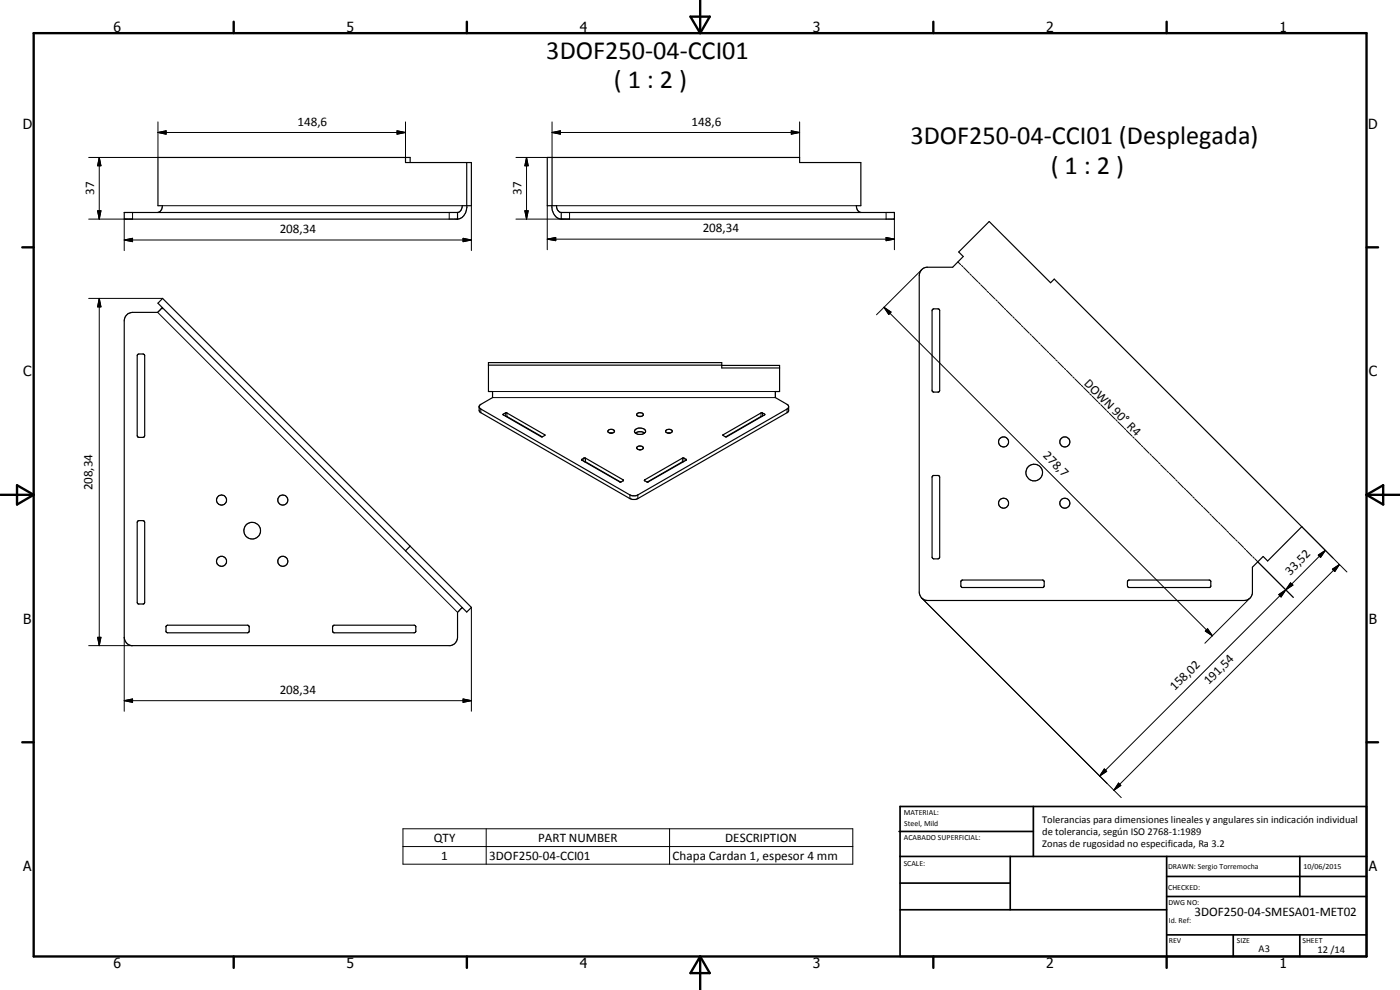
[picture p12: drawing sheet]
<svg xmlns="http://www.w3.org/2000/svg" width="420mm" height="297mm" viewBox="0 0 420 297" stroke-linecap="round" stroke-linejoin="round" font-family="sans-serif">
<g fill="none" stroke="#000" stroke-width=".35">
<path d="M121.7 47.2v1.6h19.8v12.9h-2.8a1.87 1.87 0 0 1-1.4 2.1M123.1 48.8v-1.6h-75.7v14.5h1.3a1.87 1.87 0 0 1-1.4 2.1M140.1 48.8v13.4a3.4 3.4 0 0 1-2.8 3.5M165.7 47.2v14.5M137.3 63.8h-100v1.9h100M137.3 63.8v1.9M165.6 61.7a3.6 3.6 0 0 0 2.8 4M168.4 63.8a1.85 1.85 0 0 1-1.4-2.1h-2.8v-14.5h75.8v1.6h18.3v12.9h-1.3a1.85 1.85 0 0 0 1.4 2.1M168.4 63.8h100v1.9h-100M168.4 63.8v1.9M48.7 92.3l-1.4 1.4h-7.5a2.59 2.59 0 0 0-2.5 2.5v95a2.57 2.57 0 0 0 2.1 2.5h95.8a2.57 2.57 0 0 0 2.1-2.5v-7.5l1.4-1.4M276.5 81l.8-.6 .7-.2h7.9l3.2-3.2-1.4-1.4 9.2-9.1 18.4 18.3 1.1-1.1 74.3 74.3-10.3 10.3-1.3-1.3-3.2 3.2v7.8a2.47 2.47 0 0 1-2.5 2.2h-95a2.52 2.52 0 0 1-2.5-2.5v-95z"/>
<path d="M279.9 92.9l.3-.2h1.3l.5 .5v23.9l-.4 .5h-1.5l-.4-.5zM41.3 106.4l.4-.2h1.2l.5 .5v24l-.5 .5h-1.4l-.3-.5zM146.6 109.6h70M216.6 109.6h17.4v7.9h-1.3v1.8l3.7 2.2 .3 .5-.1 1.4-45.2 26.2a2.51 2.51 0 0 1-2.4 0l-45-26-.2-1.6 .3-.5 3.7-2.2v-1.8h-1.2v-8.7h70v1.6h17.4M143.8 122.1l.5 .6 44.7 25.8 .8 .3 1.6-.3 44.8-25.8 .5-.6M151 124.3l1.1-.4 11.4 6.7-.7 .5-.4-.1zM151.8 124.9l10.9 6.2M174.6 137.9l.6-.4h.5l11.4 6.7-1 .5zM175.4 138.5l10.9 6.2M183.1 129.9h.6M183.1 130l-.4-.2a.55 .55 0 0 1-.2-.7 .55 .55 0 0 1 .7-.3l.7 .1 .5 .5-.2 .4-.6 .2M190.7 129.9l1-.4h.8l1 .4"/>
<path d="M190.7 129.9a2.34 2.34 0 0 0 2.7 .1M190.7 129.9l-.3-.3a1.82 1.82 0 0 1 1.5-1.3 1.82 1.82 0 0 1 1.8 .8v.6l-.3 .3M191.2 124.2a1.17 1.17 0 0 1 1.9 .3 1.16 1.16 0 0 1-2-.2zM191.2 134.2a1.17 1.17 0 0 1 1.9 .3 1.16 1.16 0 0 1-2-.2zM191.8 125h.6M191.8 134.9h.6M201.1 129.9l-.7 .1-.5-.3a.6 .6 0 0 1 0-.7 .6 .6 0 0 1 .7-.2h.5a.59 .59 0 0 1 .6 .7 .59 .59 0 0 1-.8 .5M205.1 138.5l-10.8 6.2M217 130.5l11.4-6.6h.4l.7 .4-11.4 6.7h-.5zM228.7 124.9l-10.9 6.2M41.3 156.4l.4-.2h1.2l.5 .5v24l-.3 .5h-1.6l-.3-.5zM193.4 144.1l11.4-6.6 .4-.1 .7 .5v.2l-11.4 6.6z"/>
<path d="M279.9 142.9l.2-.2h1.5l.4 .5v24l-.5 .5h-1.3l-.5-.5zM123.1 163.9l-1.4 1.4M123.1 163.9l18.4 18.3-1.4 1.4-18.4-18.3M123.1 163.9l-74.3-74.4-1.4 1.5 74.3 74.3M288.6 174.1l24.3-.1 .4 .4 .1 1.4-.4 .5h-24.3l-.3-.5v-1.3zM338.5 174.2l.4-.2h24l.5 .4v1.5l-.4 .4h-24.3l-.3-.5zM50 187.7l24.3-.1 .5 .5v1.3l-.5 .5h-24l-.5-.4zM99.9 187.8l.4-.2h24l.5 .4v1.5l-.5 .4h-24l-.5-.5zM138.7 182.3h.1"/>
<circle cx="301.2" cy="132.6" r="1.51"/>
<circle cx="319.6" cy="132.6" r="1.51"/>
<circle cx="66.5" cy="150" r="1.52"/>
<circle cx="75.7" cy="159.2" r="2.5"/>
<circle cx="84.9" cy="150" r="1.51"/>
<circle cx="301.2" cy="151" r="1.51"/>
<circle cx="310.4" cy="141.8" r="2.49"/>
<circle cx="319.6" cy="151" r="1.5"/>
<circle cx="66.5" cy="168.4" r="1.52"/>
<circle cx="84.9" cy="168.4" r="1.5"/>
</g>
<g fill="none" stroke="#000" stroke-width=".3">
<path d="M47.4 39.8l2.5-.6v1.1zM47.4 36.6v10.6h-20.8M47.4 39.8h74.3M119.2 39.2l2.5 .6-2.5 .5zM121.7 36.6v10.6M165.7 39.8l2.5-.6v1.1zM165.7 36.6v10.6h-10.9M165.7 39.8h74.3M237.5 39.2l2.5 .6-2.5 .5zM240 36.6v10.6M29.8 47.2l.5 2.5h-1zM29.8 47.2v18.5"/>
<path d="M158 47.2l.5 2.5h-1zM158 47.2v18.5M29.3 63.2h1l-.5 2.5zM37.3 72l2.5-.5v1zM37.3 72h104.2M37.3 65.7v9.5M39.8 63.8v1.9h-13.2M48.7 61.7h90M134.8 63.8v1.9M139 71.5l2.5 .5-2.5 .5zM141.5 61.7v13.5M157.5 63.2h1l-.5 2.5z"/>
<path d="M164.2 71.8l2.6-.6v1zM164.2 71.8h104.2M164.2 61.7v13.2M167 61.7h90M170.9 63.8v1.9h-16.1M265.9 71.2l2.5 .6-2.5 .4zM265.9 63.8v1.9M268.4 65.7v9.2M287.5 78.6l.8 .8M288.6 79.6l.4 .5M26.6 89.5h22.2M29.8 89.5l.5 2.6h-1z"/>
<path d="M29.8 89.5v104.2M47.3 93.7l90 90M265.3 92.2l2.1 1.4-.7 .8zM265.3 92.2l98.5 98.6M276.6 80.9l-13.6 13.5M289.2 80.3l1.7 1.7M291.1 82.2l.4 .4M291.7 82.8l1.8 1.8M293.7 84.8l.4 .4M294.3 85.4l1.8 1.7M296.2 87.4l.5 .4M296.9 88l1.7 1.7"/>
<path d="M298.9 89.9l.4 .4M299.5 90.6l1.7 1.7M301.4 92.5l.4 .4M302 93.1l1.8 1.8M304 95l.4 .5M304.6 95.7l1.8 1.7M306.5 97.7l.5 .4M307.2 98.3l1.7 1.7M147.8 117.5h84.9M147.8 119.3h84.9M309.1 100.2l.4 .4M309.8 100.8l1.7 1.8"/>
<path d="M311.7 102.8l.4 .4M312.3 103.4l1.8 1.8M314.3 105.3l.4 .5M314.9 106l1.7 1.7M316.8 107.9l.5 .4M317.5 108.6l1.7 1.7M319.4 110.5l.4 .4M320.1 111.1l1.7 1.8M322 113.1l.4 .4M322.6 113.7l1.7 1.7M324.6 115.6l.4 .5M325.2 116.3l1.7 1.7"/>
<path d="M327.1 118.2l.5 .4M327.8 118.9l1.7 1.7M144.3 122.7v1.1M151.1 124.2v.3M151.7 123.9v.9M152.1 123.9v1.1M163.4 130.4v.3M174.7 137.8v.3M175.2 137.5v.9M175.7 137.5v1.1M204.8 137.5v1.1M205.3 137.5v.9"/>
<path d="M205.9 137.8v.3M217.1 130.4v.3M228.4 123.9v1.1M228.8 123.9v.9M229.4 124.2v.3M236.2 122.7v1.1M329.7 120.8l.4 .4M330.4 121.4l1.7 1.7M332.3 123.4l.4 .4M332.9 124l1.7 1.7M334.8 125.9l.5 .5M335.5 126.6l1.7 1.7"/>
<path d="M337.4 128.5l.5 .4M338 129.2l1.8 1.7M340 131.1l.4 .4M340.6 131.7l1.7 1.7M342.5 133.6l.5 .5M343.2 134.3l1.7 1.7M345.1 136.2l.5 .5M345.8 136.9l1.7 1.7M347.7 138.8l.4 .4M348.3 139.4l1.7 1.7M187 144v.3M189 148.5v1.1"/>
<path d="M191.4 148.5v1.1M193.5 144v.3M350.3 141.4l.4 .4M350.9 142l1.7 1.7M352.8 143.9l.5 .5M353.5 144.6l1.7 1.7M355.4 146.5l.4 .4M356.1 147.1l1.7 1.7M358 149.1l.4 .4M358.6 149.7l1.7 1.7M360.5 151.6l.5 .5M361.2 152.3l1.7 1.7"/>
<path d="M363.1 154.2l.4 .4M363.8 154.9l1.7 1.7M365.7 156.8l.4 .4M366.3 157.4l1.8 1.7M368.2 159.3l.5 .5M390.7 158l13.5 13.6M276.6 179.5l59.9 59.8M368.9 160l1.7 1.7M370.8 161.9l.5 .4M371.5 162.6l1.7 1.7M373.4 164.5l.4 .4M374 165.1l1.7 1.8"/>
<path d="M375.1 179.5l-13.5 13.5M376 167l.4 .5M376.6 167.7l11.5 11.5M383.8 178.4l2.1-1.4-1.4 2.1zM385.9 177l-55.9 55.8M387.3 174.9l.7 .7-2.1 1.4zM395.6 166.5l2.2-1.4-1.5 2.2zM397.8 165.1l-11.9 11.9M399.9 170.8l2.1-1.4-1.4 2.1zM402 169.4l-67.7 67.7M26.6 193.7h13.2M29.3 191.2h1l-.5 2.5z"/>
<path d="M37.3 191.2v22.2M141.5 182.2v31.2M362.4 188.6l1.4 2.2-2.1-1.4zM37.3 210.2l2.5-.5v1zM37.3 210.2h104.2M139 209.7l2.5 .5-2.5 .5zM331.4 230.7l.7 .7-2.1 1.4zM335.7 234.9l.7 .8-2.1 1.4zM120.9 248.7h135v10.6h-135zM120.9 254h135M145.9 248.7v10.6M200.9 248.7v10.6"/>
</g>
<circle cx="48.7" cy="92.3" r=".18" fill="#000"/>
<g fill="none" stroke="#000" stroke-width=".71">
<path d="M10.1 9.9h400v277.1h-400zM70.1 6.5v3.4M140.1 6.5v3.4M207.2 5h5.8l-2.9 4.9zM210.1 0v9.9M280.1 6.5v3.4M350.1 6.5v3.4M6.7 74.2h3.4M410.1 74.2h3.5M.1 148.5h10M5.1 145.6l5 2.9-5 2.9zM410.1 148.5h10"/>
<path d="M410.1 148.5l5-2.9v5.8zM6.7 222.7h3.4M410.1 222.7h3.5M70.1 287v3.4M140.1 287v3.4M210.1 287v10M210.1 287l2.9 5h-5.8zM280.1 287v3.4M350.1 287v3.4"/>
</g>
<g fill="none" stroke="#000" stroke-width=".51">
<path d="M269.8 249.5h40.3M270.1 242h140v45h-140zM270.1 257h140M303.2 257v16M310.1 242v15M350.1 257v30M390.1 257v12M270.1 265h33.1M270.1 273h80M350.1 269h60M350.1 263h60M350.1 280.5h60"/>
<path d="M370.1 280.5v6.5M390.1 280.5v6.5"/>
</g>
<g fill="#000">
<path d="M47.4 39.8l2.5-.6v1.1zM165.7 39.8l2.5-.6v1.1zM29.8 47.2l.5 2.5h-1zM119.2 39.2l2.5 .6-2.5 .5zM158 47.2l.5 2.5h-1zM237.5 39.2l2.5 .6-2.5 .5zM29.3 63.2h1l-.5 2.5zM37.3 72l2.5-.5v1zM139 71.5l2.5 .5-2.5 .5zM157.5 63.2h1l-.5 2.5zM164.2 71.8l2.6-.6v1zM265.9 71.2l2.5 .6-2.5 .4z"/>
<path d="M29.8 89.5l.5 2.6h-1zM265.3 92.2l2.1 1.4-.7 .8zM383.8 178.4l2.1-1.4-1.4 2.1zM387.3 174.9l.7 .7-2.1 1.4zM395.6 166.5l2.2-1.4-1.5 2.2zM399.9 170.8l2.1-1.4-1.4 2.1zM29.3 191.2h1l-.5 2.5zM362.4 188.6l1.4 2.2-2.1-1.4zM37.3 210.2l2.5-.5v1zM139 209.7l2.5 .5-2.5 .5zM331.4 230.7l.7 .7-2.1 1.4zM335.7 234.9l.7 .8-2.1 1.4z"/>
</g>
<g font-size="7.9">
<text x="163.9" y="17.6">3DOF250-04-CCI01</text>
<text x="184.3" y="26.5">( 1 : 2 )</text>
<text x="273.2" y="43.2">3DOF250-04-CCI01 (Desplegada)</text>
<text x="315.4" y="52.2">( 1 : 2 )</text>
</g>
<g font-size="4.2">
<text x="34" y="9.6">6</text>
<text x="104" y="9.6">5</text>
<text x="174" y="9.6">4</text>
<text x="244" y="9.6">3</text>
<text x="314" y="9.6">2</text>
<text x="384" y="9.6">1</text>
<text x="6.8" y="38.7">D</text>
<text x="410.6" y="38.7">D</text>
<text x="7" y="112.9">C</text>
<text x="410.8" y="112.9">C</text>
<text x="7" y="187.1">B</text>
<text x="410.8" y="187.1">B</text>
<text x="7" y="261.4">A</text>
<text x="410.8" y="261.4">A</text>
<text x="34" y="290.4">6</text>
<text x="104" y="290.4">5</text>
<text x="174" y="290.4">4</text>
<text x="244" y="290.4">3</text>
<text x="314" y="290.4">2</text>
<text x="384" y="290.4">1</text>
</g>
<g font-size="3.9">
<text x="89.3" y="37.7">148,6</text>
<text x="207.5" y="37.7">148,6</text>
<text x="28.3" y="58.5" transform="rotate(-90 28.3 58.5)">37</text>
<text x="156.5" y="58.5" transform="rotate(-90 156.5 58.5)">37</text>
<text x="83.9" y="69.9">208,34</text>
<text x="210.9" y="69.7">208,34</text>
<text x="325.2" y="115.1" transform="rotate(45 325.2 115.1)">DOWN 90° R4</text>
<text x="312.9" y="136.9" transform="rotate(45 312.9 136.9)">278,7</text>
<text x="27.8" y="147.2" transform="rotate(-90 27.8 147.2)">208,34</text>
<text x="387.2" y="172.8" transform="rotate(-45 387.2 172.8)">33,52</text>
<text x="83.9" y="208.2">208,34</text>
<text x="352.6" y="207.3" transform="rotate(-45 352.6 207.3)">158,02</text>
<text x="362.8" y="205.7" transform="rotate(-45 362.8 205.7)">191,54</text>
<text x="130.2" y="252.6">QTY</text>
<text x="132.4" y="257.9">1</text>
<text x="146.8" y="257.9">3DOF250-04-CCI01</text>
<text x="161.5" y="252.6">PART NUMBER</text>
<text x="201.9" y="258">Chapa Cardan 1, espesor 4 mm</text>
<text x="217.7" y="252.6">DESCRIPTION</text>
<text x="358.5" y="275">3DOF250-04-SMESA01-MET02</text>
</g>
<g font-size="3.1">
<text x="312.7" y="246.8">Tolerancias para dimensiones lineales y angulares sin indicación individual</text>
<text x="312.7" y="250.4">de tolerancia, según ISO 2768-1:1989</text>
<text x="312.7" y="254">Zonas de rugosidad no especificada, Ra 3.2</text>
<text x="377.7" y="285.6">A3</text>
<text x="395.4" y="285.9">12 /14</text>
</g>
<g font-size="2.4">
<text x="271.2" y="244.4">MATERIAL:</text>
<text x="271.3" y="252">ACABADO SUPERFICIAL:</text>
<text x="271.4" y="247.9">Steel, Mild</text>
<text x="271.2" y="259.7">SCALE:</text>
<text x="350.6" y="260.8">DRAWN: Sergio Torremocha</text>
<text x="391.2" y="260.6">10/06/2015</text>
<text x="350.6" y="267">CHECKED:</text>
<text x="350.6" y="271.4">DWG NO:</text>
<text x="350.8" y="276.9">Id. Ref:</text>
<text x="350.8" y="282.8">REV</text>
<text x="371.2" y="282.9">SIZE</text>
<text x="390.9" y="282.9">SHEET</text>
</g>
</svg>
